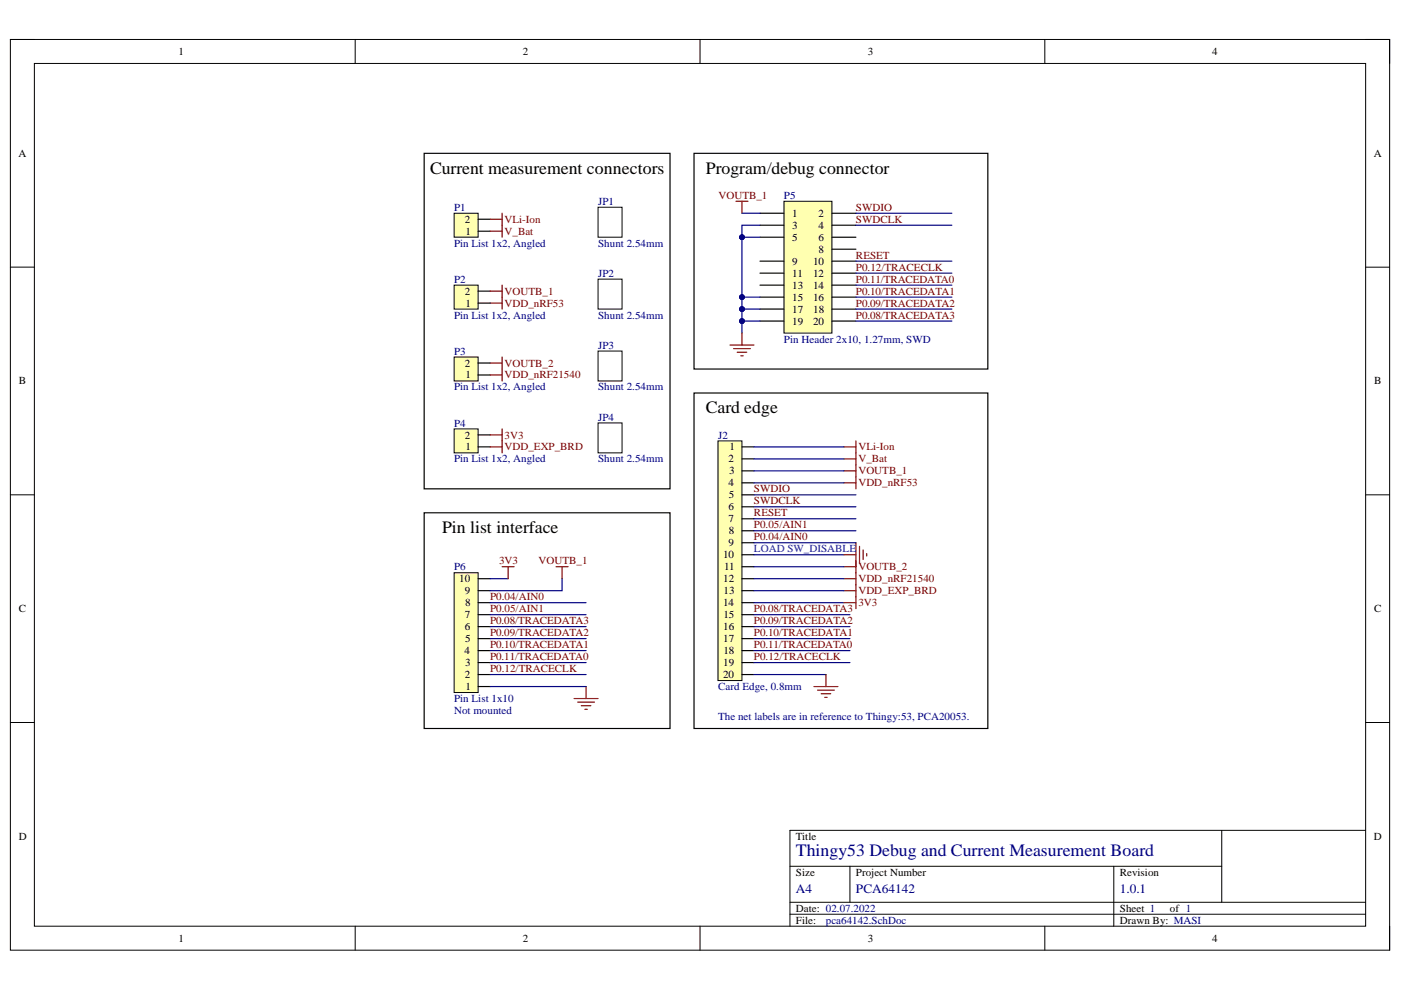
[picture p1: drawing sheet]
<svg xmlns="http://www.w3.org/2000/svg" width="297mm" height="210mm" viewBox="0 0 297 210" stroke-linecap="round" stroke-linejoin="round" font-family="sans-serif">
<path d="M2.2 8.4h292.4v193.1h-292.4z" fill="none" stroke="#000" stroke-width=".21"/>
<path d="M7.3 13.5h282.2v182.9h-282.2z" fill-rule="evenodd" fill="#fff"/>
<g fill="none" stroke="#000" stroke-width=".21">
<path d="M2.2 8.4h5.1M7.3 13.5h282.2v182.9h-282.2zM75.3 8.4v5M148.4 8.4v5.1M221.5 8.4v5.1M289.5 8.4h5.1v5.1M2.2 56.6h5.1M289.5 56.6h5.1M2.2 104.9h5.1M289.5 104.9h5.1M2.2 153.2h5.1M289.5 153.2h5.1"/>
<path d="M259 176.1v15.2M289.5 176.1h-122v20.3M75.3 196.4v5.1M148.4 196.4v5.1M167.5 193.8h122M167.5 183.7h91.5M167.5 191.3h122M180.2 183.7v7.6M221.5 196.4v5.1M236.1 183.7v12.7M294.6 196.4v5.1"/>
</g>
<path d="M152.2 93.5h5.1v50.8h-5.1z" fill-rule="evenodd" fill="#ffffb0"/>
<path d="M152.2 93.5h5.1v50.8h-5.1z" fill="none" stroke="#000" stroke-width=".21"/>
<g fill="none" stroke="#000" stroke-width=".25">
<path d="M157.3 94.8h2.6M157.3 97.3h2.6M157.3 99.8h2.6M157.3 102.4h2.6M157.3 104.9h2.6M157.3 107.5h2.6M157.3 110h2.6M157.3 112.5h2.6M157.3 115.1h2.6M157.3 117.6h2.6M157.3 120.2h2.6M157.3 122.7h2.6"/>
<path d="M157.3 125.2h2.6M157.3 127.8h2.6M157.3 130.3h2.6M157.3 132.9h2.6M157.3 135.4h2.6M157.3 137.9h2.6M157.3 140.5h2.6M157.3 143h2.6"/>
</g>
<path d="M103.9 64.3h2.6M106.5 63v2.5" fill="none" stroke="#800000" stroke-width=".25"/>
<path d="M96.3 60.5h5.1v5h-5.1z" fill-rule="evenodd" fill="#ffffb0"/>
<path d="M96.3 60.5h5.1v5h-5.1z" fill="none" stroke="#000" stroke-width=".21"/>
<path d="M89.9 32.5h52.2v71.1h-52.2zM101.4 64.3h2.5M101.4 61.7h2.5" fill="none" stroke="#000" stroke-width=".25"/>
<path d="M103.9 77h2.6M106.5 75.7v2.5" fill="none" stroke="#800000" stroke-width=".25"/>
<path d="M96.3 90.9h5.1v5.1h-5.1z" fill-rule="evenodd" fill="#ffffb0"/>
<path d="M96.3 90.9h5.1v5.1h-5.1z" fill="none" stroke="#000" stroke-width=".21"/>
<path d="M101.4 94.8h2.5M101.4 92.2h2.5" fill="none" stroke="#000" stroke-width=".25"/>
<path d="M96.3 45.2h5.1v5.1h-5.1z" fill-rule="evenodd" fill="#ffffb0"/>
<path d="M96.3 45.2h5.1v5.1h-5.1z" fill="none" stroke="#000" stroke-width=".21"/>
<path d="M101.4 49h2.5M101.4 46.5h2.5" fill="none" stroke="#000" stroke-width=".25"/>
<path d="M96.3 75.7h5.1v5.1h-5.1z" fill-rule="evenodd" fill="#ffffb0"/>
<path d="M96.3 75.7h5.1v5.1h-5.1z" fill="none" stroke="#000" stroke-width=".21"/>
<path d="M147.1 32.5h62.3v45.7h-62.3zM101.4 79.5h2.5M101.4 77h2.5M147.1 83.3h62.3v71.2h-62.3z" fill="none" stroke="#000" stroke-width=".25"/>
<g fill="none" stroke="#000080" stroke-width=".25">
<path d="M159.9 94.8h19M159.9 97.3h19M159.9 99.8h19M159.9 117.6h19M159.9 102.4h19M159.9 104.9h21.6M159.9 107.5h21.6M159.9 110h21.6M159.9 137.9h20.3M159.9 135.4h20.3M159.9 132.9h20.3M159.9 130.3h20.3"/>
<path d="M159.9 127.8h19M159.9 120.2h19M159.9 122.7h19M159.9 143h15.2M159.9 140.5h20.3"/>
</g>
<g fill="none" stroke="#800000" stroke-width=".25">
<path d="M178.9 99.8h2.6M178.9 94.8h2.6M178.9 97.3h2.6M181.5 93.5v10.2M178.9 102.4h2.6M181.5 118.9v10.1M178.9 120.2h2.6M178.9 122.7h2.6M178.9 127.8h2.6M178.9 125.2h2.6M172.6 145.6h5.1M173.3 146.3h3.6"/>
<path d="M174.1 147.1h2M174.9 147.9h.5M175.1 143v2.6"/>
</g>
<path d="M166.2 42.7h10.2v27.9h-10.2z" fill-rule="evenodd" fill="#ffffb0"/>
<path d="M166.2 42.7h10.2v27.9h-10.2z" fill="none" stroke="#000" stroke-width=".21"/>
<g fill="none" stroke="#000" stroke-width=".25">
<path d="M161.1 45.2h5.1M161.1 47.7h5.1M161.1 50.3h5.1M161.1 55.4h5.1M161.1 57.9h5.1M176.4 45.2h5.1M176.4 47.7h5.1M176.4 50.3h5.1M176.4 52.8h5.1M176.4 55.4h5.1M176.4 57.9h5.1M161.1 60.5h5.1"/>
<path d="M161.1 63h5.1M161.1 65.5h5.1M161.1 68.1h5.1M176.4 60.5h5.1M176.4 63h5.1M176.4 65.5h5.1M176.4 68.1h5.1"/>
</g>
<path d="M156 42.7h2.6M157.3 42.7v2.5" fill="none" stroke="#800000" stroke-width=".25"/>
<path d="M157.3 45.2h3.8M161.1 47.7h-3.8v20.4h3.8" fill="none" stroke="#000080" stroke-width=".25"/>
<circle cx="157.3" cy="50.3" r=".51" fill="#000080"/>
<circle cx="157.3" cy="50.3" r=".51" fill="none" stroke="#000080" stroke-width=".21"/>
<circle cx="157.3" cy="63" r=".51" fill="#000080"/>
<circle cx="157.3" cy="63" r=".51" fill="none" stroke="#000080" stroke-width=".21"/>
<circle cx="157.3" cy="65.5" r=".51" fill="#000080"/>
<circle cx="157.3" cy="65.5" r=".51" fill="none" stroke="#000080" stroke-width=".21"/>
<circle cx="157.3" cy="68.1" r=".51" fill="#000080"/>
<circle cx="157.3" cy="68.1" r=".51" fill="none" stroke="#000080" stroke-width=".21"/>
<path d="M157.3 65.5h3.8" fill="none" stroke="#000080" stroke-width=".25"/>
<circle cx="157.3" cy="65.5" r=".51" fill="#000080"/>
<circle cx="157.3" cy="65.5" r=".51" fill="none" stroke="#000080" stroke-width=".21"/>
<path d="M157.3 63h3.8" fill="none" stroke="#000080" stroke-width=".25"/>
<circle cx="157.3" cy="63" r=".51" fill="#000080"/>
<circle cx="157.3" cy="63" r=".51" fill="none" stroke="#000080" stroke-width=".21"/>
<path d="M157.3 50.3h3.8" fill="none" stroke="#000080" stroke-width=".25"/>
<circle cx="157.3" cy="50.3" r=".51" fill="#000080"/>
<circle cx="157.3" cy="50.3" r=".51" fill="none" stroke="#000080" stroke-width=".21"/>
<path d="M157.3 68.1v2.5" fill="none" stroke="#000080" stroke-width=".25"/>
<circle cx="157.3" cy="68.1" r=".51" fill="#000080"/>
<circle cx="157.3" cy="68.1" r=".51" fill="none" stroke="#000080" stroke-width=".21"/>
<g fill="none" stroke="#800000" stroke-width=".25">
<path d="M103.9 46.5h2.6M103.9 49h2.6M106.5 45.2v5.1M103.9 61.7h2.6M103.9 79.5h2.6M106.5 60.5v2.5M106.5 78.2v2.6M154.8 73.2h5.1M155.5 73.9h3.6M156.3 74.7h2M157.1 75.4h.5M157.3 70.6v2.6"/>
<path d="M103.9 92.2h2.6M103.9 94.8h2.6M106.5 90.9v5.1"/>
</g>
<path d="M181.5 57.9h20.3M181.5 45.2h20.3M181.5 47.7h20.3M181.5 55.4h20.3M181.5 68.1h20.3M181.5 65.5h20.3M181.5 63h20.3M181.5 60.5h20.3M159.9 125.2h19" fill="none" stroke="#000080" stroke-width=".25"/>
<path d="M96.3 121.4h5.1v25.4h-5.1z" fill-rule="evenodd" fill="#ffffb0"/>
<path d="M126.8 43.9h5.1v6.4h-5.1zM126.8 59.2h5.1v6.3h-5.1zM126.8 74.4h5.1v6.4h-5.1zM126.8 89.7h5.1v6.3h-5.1zM96.3 121.4h5.1v25.4h-5.1z" fill="none" stroke="#000" stroke-width=".21"/>
<path d="M89.9 108.7h52.2v45.8h-52.2zM101.4 137.9h2.5M101.4 135.4h2.5M101.4 132.9h2.5M101.4 130.3h2.5M101.4 127.8h2.5M101.4 125.2h2.5M101.4 122.7h2.5M101.4 145.6h2.5M101.4 143h2.5M101.4 140.5h2.5" fill="none" stroke="#000" stroke-width=".25"/>
<g fill="none" stroke="#800000" stroke-width=".25">
<path d="M178.9 117.6h2.6M181.5 115.1v5.1M182.2 115.8v3.6M183 116.6v2M183.8 117.4v.5M106.5 120.2h2.5M107.7 120.2v2.5M117.9 120.2h2.5M119.2 120.2v2.5M121.7 148.1h5.1M122.5 148.9h3.5M123.2 149.6h2.1"/>
<path d="M124 150.4h.5M124.3 145.6v2.5"/>
</g>
<path d="M159.9 112.5h21.6M159.9 115.1h21.6M103.9 137.9h20.4M103.9 135.4h20.4M103.9 132.9h20.4M103.9 122.7h3.8M103.9 127.8h20.4M103.9 130.3h20.4M119.2 122.7v2.5h-15.3M103.9 143h20.4M103.9 140.5h20.4M103.9 145.6h20.4" fill="none" stroke="#000080" stroke-width=".25"/>
<g font-size="3.7">
<text x="91.2" y="36.8">Current measurement connectors</text>
<text x="149.7" y="36.8">Program/debug connector</text>
<text x="149.7" y="87.6">Card edge</text>
<text x="93.7" y="113">Pin list interface</text>
</g>
<text font-size="3.7" fill="#000080" x="168.7" y="181.6">Thingy53 Debug and Current Measurement Board</text>
<g font-size="2.7" fill="#000080">
<text x="168.7" y="189.4">A4</text>
<text x="181.5" y="189.4">PCA64142</text>
<text x="237.4" y="189.4">1.0.1</text>
</g>
<g font-size="2.3">
<text x="37.9" y="11.7">1</text>
<text x="110.8" y="11.7">2</text>
<text x="184" y="11.7">3</text>
<text x="257" y="11.7">4</text>
<text x="3.9" y="33.2">A</text>
<text x="291.2" y="33.2">A</text>
<text x="98.5" y="47.2">2</text>
<text x="168" y="46">1</text>
<text x="173.6" y="46">2</text>
<text x="98.7" y="49.8">1</text>
<text x="168" y="48.5">3</text>
<text x="168" y="51">5</text>
<text x="173.5" y="48.5">4</text>
<text x="173.5" y="51">6</text>
<text x="173.6" y="53.6">8</text>
<text x="168" y="56.1">9</text>
<text x="168" y="58.6">11</text>
<text x="172.4" y="56.1">10</text>
<text x="172.4" y="58.6">12</text>
<text x="98.5" y="62.5">2</text>
<text x="98.7" y="65">1</text>
<text x="168" y="61.2">13</text>
<text x="168" y="63.8">15</text>
<text x="172.4" y="61.2">14</text>
<text x="172.4" y="63.8">16</text>
<text x="168" y="66.3">17</text>
<text x="168" y="68.8">19</text>
<text x="172.4" y="68.8">20</text>
<text x="172.4" y="66.3">18</text>
<text x="98.5" y="77.7">2</text>
<text x="4" y="81.5">B</text>
<text x="98.7" y="80.3">1</text>
<text x="291.4" y="81.5">B</text>
<text x="98.5" y="93">2</text>
<text x="98.7" y="95.5">1</text>
<text x="154.7" y="95.5">1</text>
<text x="154.5" y="98">2</text>
<text x="154.6" y="100.6">3</text>
<text x="154.4" y="103.1">4</text>
<text x="154.5" y="105.7">5</text>
<text x="154.5" y="108.2">6</text>
<text x="154.5" y="110.7">7</text>
<text x="154.5" y="113.3">8</text>
<text x="153.3" y="118.4">10</text>
<text x="154.5" y="115.8">9</text>
<text x="97.4" y="123.5">10</text>
<text x="98.5" y="126">9</text>
<text x="153.3" y="123.5">12</text>
<text x="153.4" y="126">13</text>
<text x="153.5" y="120.9">11</text>
<text x="4" y="129.8">C</text>
<text x="98.5" y="131.1">7</text>
<text x="98.6" y="128.5">8</text>
<text x="153.3" y="128.5">14</text>
<text x="153.4" y="131.1">15</text>
<text x="291.4" y="129.8">C</text>
<text x="98.5" y="133.6">6</text>
<text x="98.6" y="136.1">5</text>
<text x="153.3" y="133.6">16</text>
<text x="153.3" y="136.1">17</text>
<text x="98.5" y="138.7">4</text>
<text x="98.5" y="143.8">2</text>
<text x="98.6" y="141.2">3</text>
<text x="153.3" y="143.8">20</text>
<text x="153.3" y="141.2">19</text>
<text x="153.4" y="138.7">18</text>
<text x="98.7" y="146.3">1</text>
<text x="4" y="178.1">D</text>
<text x="168.7" y="178.1">Title</text>
<text x="291.3" y="178.1">D</text>
<text x="168.7" y="185.7">Size</text>
<text x="181.5" y="185.7">Project Number</text>
<text x="237.4" y="185.7">Revision</text>
<text x="168.7" y="193.3">Date: 02.07.2022</text>
<text x="168.7" y="195.8">File:</text>
<text x="237.4" y="193.3">Sheet 1</text>
<text x="237.4" y="195.8">Drawn By: MASI</text>
<text x="248.1" y="193.3">of 1</text>
<text x="37.9" y="199.7">1</text>
<text x="110.8" y="199.7">2</text>
<text x="184" y="199.7">3</text>
<text x="257" y="199.7">4</text>
</g>
<g font-size="2.3" fill="#000080">
<text x="96.3" y="44.7">P1</text>
<text x="126.8" y="43.4">JP1</text>
<text x="166.2" y="42.2">P5</text>
<text x="96.3" y="52.3">Pin List 1x2, Angled</text>
<text x="126.8" y="52.3">Shunt 2.54mm</text>
<text x="96.3" y="59.9">P2</text>
<text x="126.8" y="58.6">JP2</text>
<text x="96.3" y="67.6">Pin List 1x2, Angled</text>
<text x="126.8" y="67.6">Shunt 2.54mm</text>
<text x="96.3" y="75.2">P3</text>
<text x="126.8" y="73.9">JP3</text>
<text x="166.2" y="72.6">Pin Header 2x10, 1.27mm, SWD</text>
<text x="96.3" y="82.8">Pin List 1x2, Angled</text>
<text x="126.8" y="82.8">Shunt 2.54mm</text>
<text x="126.8" y="89.2">JP4</text>
<text x="96.3" y="90.4">P4</text>
<text x="152.2" y="93">J2</text>
<text x="96.3" y="98">Pin List 1x2, Angled</text>
<text x="126.8" y="98">Shunt 2.54mm</text>
<text x="96.3" y="120.9">P6</text>
<text x="96.3" y="148.9">Pin List 1x10</text>
<text x="152.2" y="146.3">Card Edge, 0.8mm</text>
<text x="96.3" y="151.4">Not mounted</text>
<text x="152.2" y="152.7">The net labels are in reference to Thingy:53, PCA20053.</text>
<text x="175.1" y="195.8">pca64142.SchDoc</text>
</g>
<g font-size="2.3" fill="#800000">
<text x="107" y="47.2">VLi-Ion</text>
<text x="152.3" y="42.2">VOUTB_1</text>
<text x="181.5" y="44.7">SWDIO</text>
<text x="181.5" y="47.2">SWDCLK</text>
<text x="107" y="49.8">V_Bat</text>
<text x="181.5" y="59.9">P0.11/TRACEDATA0</text>
<text x="181.5" y="57.4">P0.12/TRACECLK</text>
<text x="181.5" y="54.8">RESET</text>
<text x="107" y="65">VDD_nRF53</text>
<text x="107" y="62.5">VOUTB_1</text>
<text x="181.5" y="65">P0.09/TRACEDATA2</text>
<text x="181.5" y="62.5">P0.10/TRACEDATA1</text>
<text x="181.5" y="67.6">P0.08/TRACEDATA3</text>
<text x="107" y="77.7">VOUTB_2</text>
<text x="107" y="80.3">VDD_nRF21540</text>
<text x="107" y="93">3V3</text>
<text x="107" y="95.5">VDD_EXP_BRD</text>
<text x="182" y="95.5">VLi-Ion</text>
<text x="182" y="100.6">VOUTB_1</text>
<text x="182" y="98">V_Bat</text>
<text x="159.9" y="104.4">SWDIO</text>
<text x="159.9" y="106.9">SWDCLK</text>
<text x="182" y="103.1">VDD_nRF53</text>
<text x="159.9" y="109.5">RESET</text>
<text x="159.9" y="112">P0.05/AIN1</text>
<text x="105.8" y="119.7">3V3</text>
<text x="114.2" y="119.7">VOUTB_1</text>
<text x="159.9" y="114.5">P0.04/AIN0</text>
<text x="182" y="120.9">VOUTB_2</text>
<text x="182" y="123.5">VDD_nRF21540</text>
<text x="182" y="126">VDD_EXP_BRD</text>
<text x="103.9" y="127.3">P0.04/AIN0</text>
<text x="103.9" y="129.8">P0.05/AIN1</text>
<text x="159.9" y="129.8">P0.08/TRACEDATA3</text>
<text x="182" y="128.5">3V3</text>
<text x="103.9" y="137.4">P0.10/TRACEDATA1</text>
<text x="103.9" y="134.9">P0.09/TRACEDATA2</text>
<text x="103.9" y="132.3">P0.08/TRACEDATA3</text>
<text x="159.9" y="137.4">P0.11/TRACEDATA0</text>
<text x="159.9" y="134.9">P0.10/TRACEDATA1</text>
<text x="159.9" y="132.3">P0.09/TRACEDATA2</text>
<text x="103.9" y="142.5">P0.12/TRACECLK</text>
<text x="103.9" y="139.9">P0.11/TRACEDATA0</text>
<text x="159.9" y="139.9">P0.12/TRACECLK</text>
</g>
<text font-size="2.3" fill="#00f" x="159.9" y="117.1">LOAD SW_DISABLE</text>
</svg>
